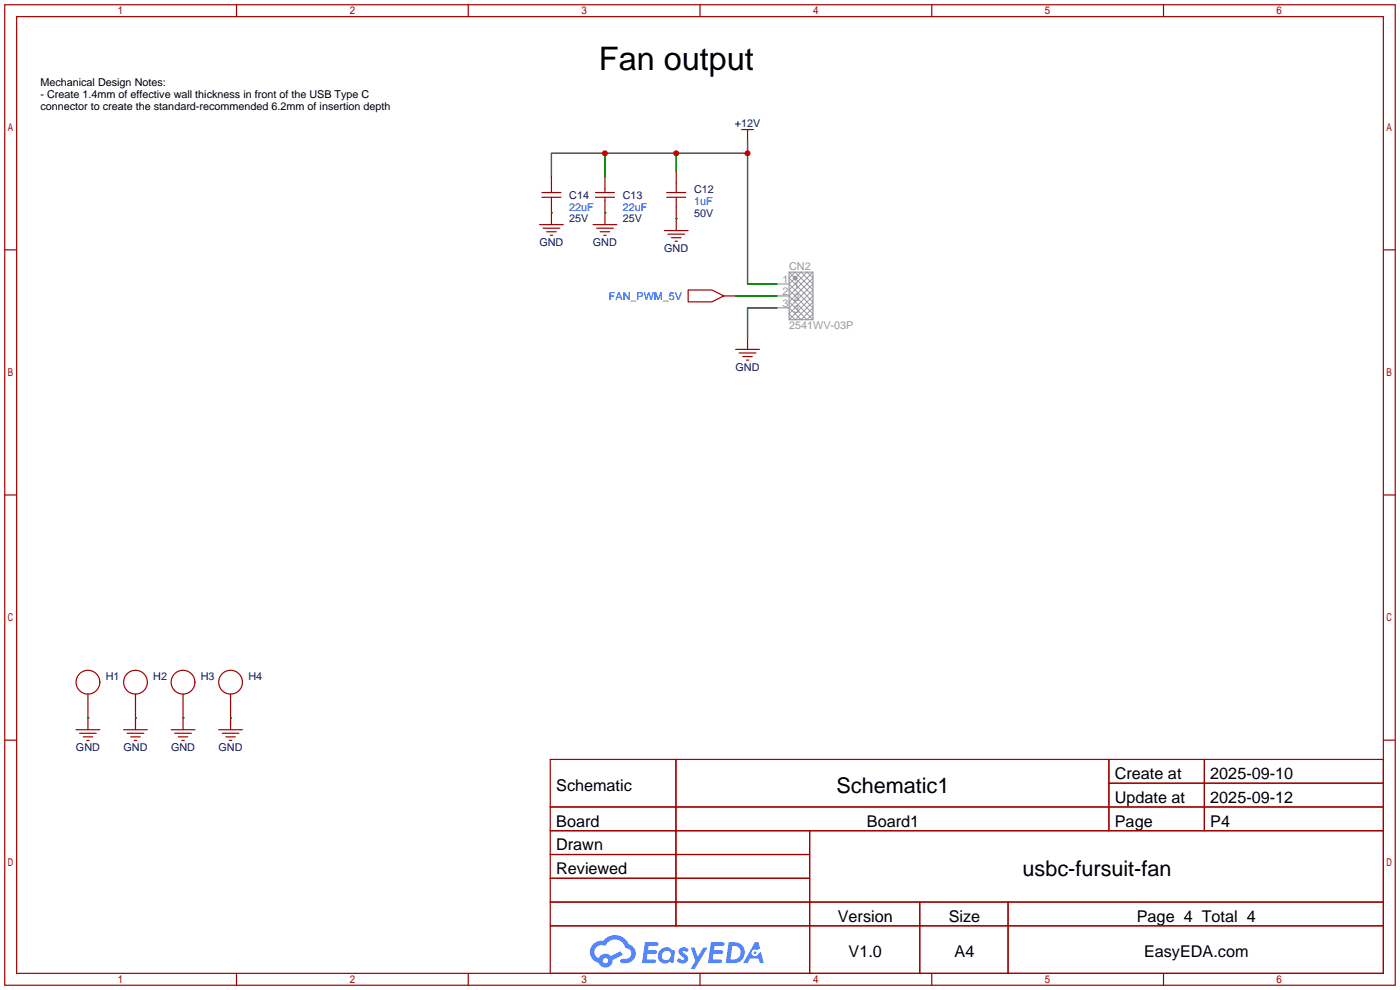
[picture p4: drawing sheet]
<svg xmlns="http://www.w3.org/2000/svg" width="299mm" height="212mm" viewBox="0 0 299 212" stroke-linecap="round" stroke-linejoin="round" font-family="sans-serif">
<g fill="none" stroke="#a10000" stroke-width=".25">
<path d="M1 1h297.2v209.6h-297.2zM3.6 3.6h292.1v204.4h-292.1zM50.5 1v2.6M100.1 1v2.6M149.6 1v2.6M199.1 1v2.6M248.7 1v2.6M1 53.4h2.6M295.7 53.4h2.5M1 105.8h2.6M295.7 105.8h2.5M1 158.2h2.6"/>
<path d="M295.7 158.2h2.5M117.6 162.3h178.1v45.7h-178.1zM117.6 172.5h178.1M117.6 177.5h178.1M144.5 162.3v35.6M173 177.5v30.5M237 162.3v15.2M237 167.4h58.7M257.4 162.3v15.2M117.6 182.6h55.4M117.6 192.8h178.1M117.6 187.7h55.4"/>
<path d="M117.6 197.9h178.1M196.6 192.8v15.2M215.4 192.8v15.2M50.5 208v2.6M100.1 208v2.6M149.6 208v2.6M199.1 208v2.6M248.7 208v2.6"/>
</g>
<g fill="#5487ff">
<path d="M145.3 202.7a1.3 1.3 0 0 1 1.9 .3l-.4 .6a.54 .54 0 0 0-.9-.2l.1 .2a1.34 1.34 0 0 1 .9 1.8 1.47 1.47 0 0 1-2.3-.1l.5-.6 .8 .5a.31 .31 0 0 0 .4-.3 .31 .31 0 0 0-.3-.4 1.12 1.12 0 0 1-.7-1.8z"/>
<path d="M147.6 202.5h.9l.6 2 1.2-2h.9l-2.7 4.6h-.9l1-1.7z"/>
<path d="M137.8 201.4h1.7a1.31 1.31 0 0 1 1.2 .2 .4 .4 0 0 1-.3 .5l-1.8 .1-.1 .9h1.6a.4 .4 0 0 1 .4 .4 .4 .4 0 0 1-.5 .4h-1.6l-.2 1.2h1.4a.46 .46 0 0 1 .5 0 .46 .46 0 0 1 .1 .5l-.4 .2h-2.6z"/>
<path d="M151.9 201.4h1.7a1.32 1.32 0 0 1 1.2 .2 .39 .39 0 0 1-.3 .5l-1.8 .1-.1 .9h1.6a.4 .4 0 0 1 .4 .4 .4 .4 0 0 1-.4 .4h-1.7l-.2 1.2h1.4a.46 .46 0 0 1 .5 0 .46 .46 0 0 1 .1 .5l-.4 .2h-2.6z"/>
<path d="M161.3 201.4h.8l.3 1.3-.6 .4a.75 .75 0 0 0-1.1 .3 .75 .75 0 0 0 .5 1 .75 .75 0 0 0 .9-.7l.5-.2 .6 2.3h-.8l-.3-.9h-1.8l-.5 .9h-1z"/>
<path d="M155.7 201.4l-.6 4.4h1.5a2.27 2.27 0 0 0 2.6-2.2 2.27 2.27 0 0 0-2.7-2.2zM156.5 202.1a1.5 1.5 0 0 1 1.8 1.6 1.5 1.5 0 0 1-1.9 1.4h-.3z"/>
<path d="M141.2 203a1.6 1.6 0 0 0-.3 2.3 1.6 1.6 0 0 0 2.3 .2l.7 .3 .3-2.4-.1-.3-.5-.1a1.58 1.58 0 0 0-2.4 0zM141.8 203.5a.98 .98 0 0 1 1.6 .4 .98 .98 0 0 1-1.1 1.3 .94 .94 0 0 1-.9-.7 .94 .94 0 0 1 .4-1z"/>
<path d="M126.8 201.8a2.37 2.37 0 0 0 1.1 4 1.54 1.54 0 0 0 1.8 1 1.54 1.54 0 0 0 1.2-1.6l2.2-1.1-.5-.8-2 1a1.57 1.57 0 0 0-2.7 .5 1.5 1.5 0 0 1-.7-2.1 1.5 1.5 0 0 1 2.2-.5 2.23 2.23 0 0 1 2.3-1.4 2.23 2.23 0 0 1 2 1.8 1.16 1.16 0 0 1 1.2 1.1 1.16 1.16 0 0 1-1.1 1.2h-.7a.47 .47 0 0 0-.5 .4 .47 .47 0 0 0 .4 .5 2.17 2.17 0 0 0 2.5-.9 2.17 2.17 0 0 0-.3-2.7l-.8-.4a3.2 3.2 0 0 0-5.5-.7l-1.1 .1zM128.8 205.3a.6 .6 0 0 1 1.2 0 .6 .6 0 0 1-1.2 0z"/>
<circle cx="161.4" cy="203.6" r=".28"/>
</g>
<g fill="none" stroke="#a10000" stroke-width=".25">
<path d="M117.9 37.8v3.3M129.3 37.8v3.3M144.5 36.6v4.5M158.5 27.7h2.5M159.8 27.7v2.5M115.3 48h5.1M115.8 41.1h4.1M115.8 42.2h4.1M116.1 48.8h3.5M116.8 49.5h2.1M117.6 50.3h.5M117.9 42.2v5.8"/>
<path d="M126.7 48h5.1M127.3 41.1h4M127.3 42.2h4M127.5 48.8h3.6M128.3 49.5h2M129 50.3h.5M129.3 42.2v5.8M142 49.3h5.1M142.5 41.1h4.1M142.5 42.2h4.1M142.7 50h3.6M143.5 50.8h2"/>
<path d="M144.3 51.6h.5M144.5 42.2v7.1M147.1 62h5l2.6 1.2-2.6 1.3h-5zM154.7 63.2h2.5M157.2 74.7h5.1M158 75.4h3.5M158.7 76.2h2.1M159.5 77h.5M159.8 72.1v2.6M16.3 156h5M17 156.7h3.6M17.8 157.5h2"/>
<path d="M18.5 158.2h.5M18.8 148.3v7.7M26.4 156h5.1M27.2 156.7h3.5M27.9 157.5h2.1M28.7 158.2h.5M29 148.3v7.7M36.6 156h5.1M37.3 156.7h3.6M38.1 157.5h2M38.9 158.2h.5M39.1 148.3v7.7"/>
<path d="M46.7 156h5.1M47.5 156.7h3.6M48.3 157.5h2M49 158.2h.5M49.3 148.3v7.7"/>
<circle cx="18.8" cy="145.8" r="2.54"/>
<circle cx="29" cy="145.8" r="2.54"/>
<circle cx="39.1" cy="145.8" r="2.54"/>
<circle cx="49.3" cy="145.8" r="2.54"/>
</g>
<g fill="none" stroke="#008700" stroke-width=".25">
<path d="M129.3 32.8v5M144.5 32.8v3.8M159.8 30.2v30.5h6.3M159.8 32.8h-41.9v5M117.9 45.5h.1M129.3 45.5h.1M144.5 46.7h.1M157.2 63.2h8.9M166.1 65.8h-6.3v6.3M18.8 153.4h.1M29 153.4h.1M39.1 153.4h.1"/>
<path d="M49.3 153.4h.1"/>
</g>
<path d="M168.7 59.4l1.2-1.2 3.8 3.8-5 5.1 1.2 1.2 3.8-3.8zM168.7 58.2l5 5-5 5.1M170.1 59.1l.2 .2M170.3 59.6l-.2 .2M173.7 58.2l-5 5 5 5.1M168.7 60.7l2.5-2.5 2.5 2.5-5 5.1 2.5 2.5 2.5-2.5zM168.7 62l3.8-3.8 1.2 1.2-5 5.1 3.8 3.8 1.2-1.2z" fill="none" stroke="#999" stroke-width=".21"/>
<g fill="none" stroke="#999" stroke-width=".25">
<path d="M168.7 58.2h5v10.1h-5zM166.1 60.7h2.6M166.1 63.2h2.6M166.1 65.8h2.6"/>
<circle cx="169.9" cy="59.4" r=".38"/>
</g>
<g fill="#c00">
<circle cx="159.8" cy="32.8" r=".63"/>
<circle cx="144.5" cy="32.8" r=".63"/>
<circle cx="129.3" cy="32.8" r=".63"/>
</g>
<text font-size="6.9" x="128" y="14.9">Fan output</text>
<g font-size="4.6">
<text x="178.8" y="169.4">Schematic1</text>
<text x="218.6" y="187.2">usbc-fursuit-fan</text>
</g>
<g font-size="3.5">
<text x="238.3" y="166.5">Create at</text>
<text x="258.7" y="166.5">2025-09-10</text>
<text x="118.9" y="169.1">Schematic</text>
<text x="238.3" y="171.6">Update at</text>
<text x="258.7" y="171.6">2025-09-12</text>
<text x="118.9" y="176.7">Board</text>
<text x="185.3" y="176.7">Board1</text>
<text x="238.3" y="176.7">Page</text>
<text x="258.7" y="176.7">P4</text>
<text x="118.9" y="181.8">Drawn</text>
<text x="118.9" y="186.8">Reviewed</text>
<text x="179.1" y="197">Version</text>
<text x="202.8" y="197">Size</text>
<text x="243" y="197">Page 4 Total 4</text>
<text x="181.4" y="204.6">V1.0</text>
<text x="204" y="204.6">A4</text>
<text x="244.5" y="204.6">EasyEDA.com</text>
</g>
<g font-size="2.3">
<text x="8.6" y="18.3">Mechanical Design Notes:</text>
<text x="8.6" y="20.9">- Create 1.4mm of effective wall thickness in front of the USB Type C</text>
<text x="8.6" y="23.4">connector to create the standard-recommended 6.2mm of insertion depth</text>
</g>
<g font-size="2.3" fill="#000080">
<text x="157" y="27.2">+12V</text>
<text x="148.3" y="41.2">C12</text>
<text x="121.7" y="42.5">C14</text>
<text x="121.7" y="47.5">25V</text>
<text x="133.1" y="42.5">C13</text>
<text x="133.1" y="47.5">25V</text>
<text x="148.3" y="46.3">50V</text>
<text x="115.3" y="52.6">GND</text>
<text x="126.7" y="52.6">GND</text>
<text x="142" y="53.9">GND</text>
<text x="157.2" y="79.3">GND</text>
<text x="22.6" y="145.3">H1</text>
<text x="32.8" y="145.3">H2</text>
<text x="42.9" y="145.3">H3</text>
<text x="53.1" y="145.3">H4</text>
<text x="16.2" y="160.6">GND</text>
<text x="26.4" y="160.6">GND</text>
<text x="36.6" y="160.6">GND</text>
<text x="46.7" y="160.6">GND</text>
</g>
<g font-size="2.3" fill="#00f">
<text x="121.7" y="45">22uF</text>
<text x="133.1" y="45">22uF</text>
<text x="148.3" y="43.7">1uF</text>
<text x="130.1" y="64.1">FAN_PWM_5V</text>
</g>
<g font-size="2.3" fill="#999">
<text x="168.7" y="57.7">CN2</text>
<text x="167.2" y="60.5">1</text>
<text x="167.2" y="63">2</text>
<text x="167.2" y="65.6">3</text>
<text x="169.6" y="61.7">1</text>
<text x="169.6" y="64.3">2</text>
<text x="168.7" y="70.4">2541WV-03P</text>
<text x="169.6" y="66.8">3</text>
</g>
</svg>
